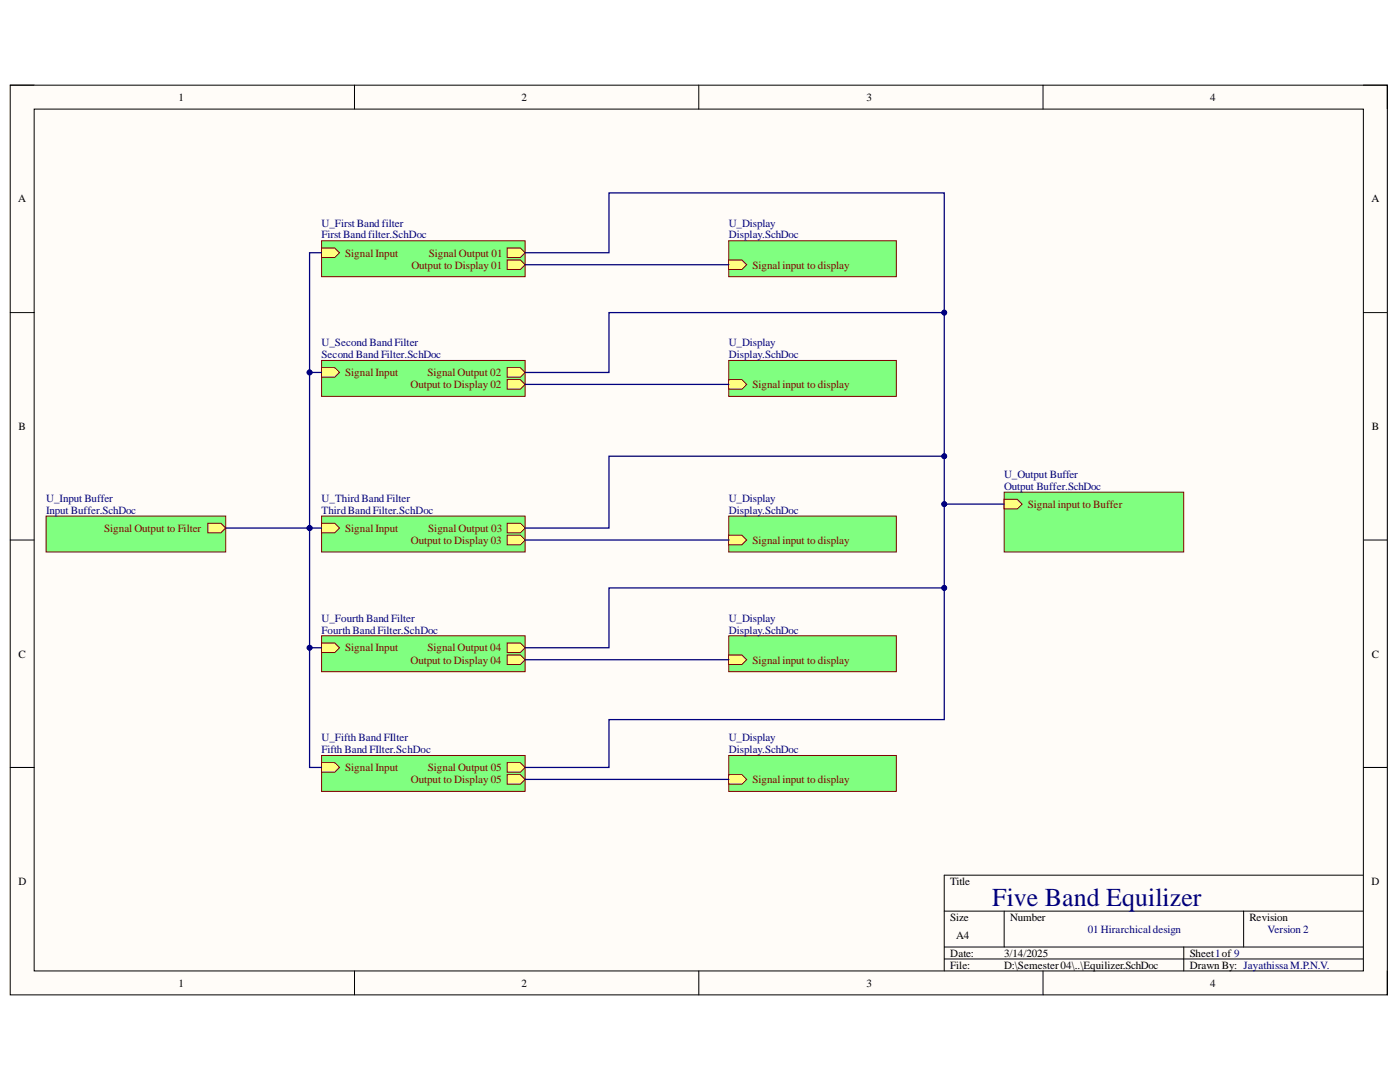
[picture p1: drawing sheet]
<svg xmlns="http://www.w3.org/2000/svg" width="279mm" height="216mm" viewBox="0 0 279 216" stroke-linecap="round" stroke-linejoin="round" font-family="sans-serif">
<path d="M2 17h274.9v181.5h-274.9z" fill-rule="evenodd" fill="#fffcf8"/>
<path d="M2 17h274.9v181.5h-274.9z" fill="none" stroke="#000" stroke-width=".2"/>
<path d="M6.8 21.8h265.3v171.9h-265.3z" fill-rule="evenodd" fill="#fffcf8"/>
<g fill="none" stroke="#000" stroke-width=".2">
<path d="M2 17h4.8M70.7 17v4.8M139.5 17v4.8M208.2 17v4.8M272.1 17h4.8v4.8M6.8 21.8h265.3v171.9h-265.3zM2 62.4h4.8M272.1 62.4h4.8M2 107.8h4.8M272.1 107.8h4.8M2 153.1h4.8M272.1 153.1h4.8"/>
<path d="M272.1 174.6h-83.7v19.1M70.7 193.7v4.8M139.5 193.7v4.8M188.4 181.8h83.7M188.4 189h83.7M188.4 191.4h83.7M200.4 181.8v7.2M208.2 193.7v4.8M236.2 189v4.7M248.2 181.8v7.2M276.9 193.7v4.8"/>
</g>
<path d="M64.2 48h40.6v7.2h-40.6z" fill-rule="evenodd" fill="#80ff80"/>
<path d="M64.2 48h40.6v7.2h-40.6z" fill="none" stroke="#800000" stroke-width=".2"/>
<path d="M101.2 49.5h2.6l1 .9-1 1h-2.6z" fill-rule="evenodd" fill="#ffff80"/>
<path d="M101.2 49.5h2.6l1 .9-1 1h-2.6z" fill="none" stroke="#800000" stroke-width=".2"/>
<path d="M101.2 51.9h2.6l1 .9-1 1h-2.6z" fill-rule="evenodd" fill="#ffff80"/>
<path d="M101.2 51.9h2.6l1 .9-1 1h-2.6z" fill="none" stroke="#800000" stroke-width=".2"/>
<path d="M64.2 49.5h2.6l1 .9-1 1h-2.6z" fill-rule="evenodd" fill="#ffff80"/>
<path d="M64.2 49.5h2.6l1 .9-1 1h-2.6z" fill="none" stroke="#800000" stroke-width=".2"/>
<path d="M64.2 71.9h40.6v7.2h-40.6z" fill-rule="evenodd" fill="#80ff80"/>
<path d="M64.2 71.9h40.6v7.2h-40.6z" fill="none" stroke="#800000" stroke-width=".2"/>
<path d="M101.2 73.4h2.6l1 .9-1 1h-2.6z" fill-rule="evenodd" fill="#ffff80"/>
<path d="M101.2 73.4h2.6l1 .9-1 1h-2.6z" fill="none" stroke="#800000" stroke-width=".2"/>
<path d="M101.2 75.7h2.6l1 1-1 1h-2.6z" fill-rule="evenodd" fill="#ffff80"/>
<path d="M101.2 75.7h2.6l1 1-1 1h-2.6z" fill="none" stroke="#800000" stroke-width=".2"/>
<path d="M64.2 73.4h2.6l1 .9-1 1h-2.6z" fill-rule="evenodd" fill="#ffff80"/>
<path d="M64.2 73.4h2.6l1 .9-1 1h-2.6z" fill="none" stroke="#800000" stroke-width=".2"/>
<path d="M64.2 103h40.6v7.1h-40.6z" fill-rule="evenodd" fill="#80ff80"/>
<path d="M64.2 103h40.6v7.1h-40.6z" fill="none" stroke="#800000" stroke-width=".2"/>
<path d="M101.2 104.4h2.6l1 1-1 .9h-2.6z" fill-rule="evenodd" fill="#ffff80"/>
<path d="M101.2 104.4h2.6l1 1-1 .9h-2.6z" fill="none" stroke="#800000" stroke-width=".2"/>
<path d="M101.2 106.8h2.6l1 1-1 .9h-2.6z" fill-rule="evenodd" fill="#ffff80"/>
<path d="M101.2 106.8h2.6l1 1-1 .9h-2.6z" fill="none" stroke="#800000" stroke-width=".2"/>
<path d="M64.2 104.4h2.6l1 1-1 .9h-2.6z" fill-rule="evenodd" fill="#ffff80"/>
<path d="M64.2 104.4h2.6l1 1-1 .9h-2.6z" fill="none" stroke="#800000" stroke-width=".2"/>
<path d="M64.2 126.9h40.6v7.1h-40.6z" fill-rule="evenodd" fill="#80ff80"/>
<path d="M64.2 126.9h40.6v7.1h-40.6z" fill="none" stroke="#800000" stroke-width=".2"/>
<path d="M101.2 128.3h2.6l1 1-1 .9h-2.6z" fill-rule="evenodd" fill="#ffff80"/>
<path d="M101.2 128.3h2.6l1 1-1 .9h-2.6z" fill="none" stroke="#800000" stroke-width=".2"/>
<path d="M101.2 130.7h2.6l1 .9-1 1h-2.6z" fill-rule="evenodd" fill="#ffff80"/>
<path d="M101.2 130.7h2.6l1 .9-1 1h-2.6z" fill="none" stroke="#800000" stroke-width=".2"/>
<path d="M64.2 128.3h2.6l1 1-1 .9h-2.6z" fill-rule="evenodd" fill="#ffff80"/>
<path d="M64.2 128.3h2.6l1 1-1 .9h-2.6z" fill="none" stroke="#800000" stroke-width=".2"/>
<path d="M64.2 150.7h40.6v7.2h-40.6z" fill-rule="evenodd" fill="#80ff80"/>
<path d="M64.2 150.7h40.6v7.2h-40.6z" fill="none" stroke="#800000" stroke-width=".2"/>
<path d="M101.2 152.2h2.6l1 .9-1 1h-2.6z" fill-rule="evenodd" fill="#ffff80"/>
<path d="M101.2 152.2h2.6l1 .9-1 1h-2.6z" fill="none" stroke="#800000" stroke-width=".2"/>
<path d="M101.2 154.6h2.6l1 .9-1 1h-2.6z" fill-rule="evenodd" fill="#ffff80"/>
<path d="M101.2 154.6h2.6l1 .9-1 1h-2.6z" fill="none" stroke="#800000" stroke-width=".2"/>
<path d="M64.2 152.2h2.6l1 .9-1 1h-2.6z" fill-rule="evenodd" fill="#ffff80"/>
<path d="M64.2 152.2h2.6l1 .9-1 1h-2.6z" fill="none" stroke="#800000" stroke-width=".2"/>
<path d="M9.2 103h35.9v7.1h-35.9z" fill-rule="evenodd" fill="#80ff80"/>
<path d="M9.2 103h35.9v7.1h-35.9z" fill="none" stroke="#800000" stroke-width=".2"/>
<path d="M41.5 104.4h2.6l1 1-1 .9h-2.6z" fill-rule="evenodd" fill="#ffff80"/>
<path d="M41.5 104.4h2.6l1 1-1 .9h-2.6z" fill="none" stroke="#800000" stroke-width=".2"/>
<path d="M145.4 48h33.5v7.2h-33.5z" fill-rule="evenodd" fill="#80ff80"/>
<path d="M145.4 48h33.5v7.2h-33.5z" fill="none" stroke="#800000" stroke-width=".2"/>
<path d="M145.4 51.9h2.7l.9 .9-.9 1h-2.7z" fill-rule="evenodd" fill="#ffff80"/>
<path d="M145.4 51.9h2.7l.9 .9-.9 1h-2.7z" fill="none" stroke="#800000" stroke-width=".2"/>
<path d="M145.4 71.9h33.5v7.2h-33.5z" fill-rule="evenodd" fill="#80ff80"/>
<path d="M145.4 71.9h33.5v7.2h-33.5z" fill="none" stroke="#800000" stroke-width=".2"/>
<path d="M145.4 75.7h2.7l.9 1-.9 1h-2.7z" fill-rule="evenodd" fill="#ffff80"/>
<path d="M145.4 75.7h2.7l.9 1-.9 1h-2.7z" fill="none" stroke="#800000" stroke-width=".2"/>
<path d="M145.4 103h33.5v7.1h-33.5z" fill-rule="evenodd" fill="#80ff80"/>
<path d="M145.4 103h33.5v7.1h-33.5z" fill="none" stroke="#800000" stroke-width=".2"/>
<path d="M145.4 106.8h2.7l.9 1-.9 .9h-2.7z" fill-rule="evenodd" fill="#ffff80"/>
<path d="M145.4 106.8h2.7l.9 1-.9 .9h-2.7z" fill="none" stroke="#800000" stroke-width=".2"/>
<path d="M145.4 126.9h33.5v7.1h-33.5z" fill-rule="evenodd" fill="#80ff80"/>
<path d="M145.4 126.9h33.5v7.1h-33.5z" fill="none" stroke="#800000" stroke-width=".2"/>
<path d="M145.4 130.7h2.7l.9 .9-.9 1h-2.7z" fill-rule="evenodd" fill="#ffff80"/>
<path d="M145.4 130.7h2.7l.9 .9-.9 1h-2.7z" fill="none" stroke="#800000" stroke-width=".2"/>
<path d="M145.4 150.7h33.5v7.2h-33.5z" fill-rule="evenodd" fill="#80ff80"/>
<path d="M145.4 150.7h33.5v7.2h-33.5z" fill="none" stroke="#800000" stroke-width=".2"/>
<path d="M145.4 154.6h2.7l.9 .9-.9 1h-2.7z" fill-rule="evenodd" fill="#ffff80"/>
<path d="M145.4 154.6h2.7l.9 .9-.9 1h-2.7z" fill="none" stroke="#800000" stroke-width=".2"/>
<path d="M200.4 98.2h35.8v11.9h-35.8z" fill-rule="evenodd" fill="#80ff80"/>
<path d="M200.4 98.2h35.8v11.9h-35.8z" fill="none" stroke="#800000" stroke-width=".2"/>
<path d="M200.4 99.6h2.6l1 1-1 .9h-2.6z" fill-rule="evenodd" fill="#ffff80"/>
<path d="M200.4 99.6h2.6l1 1-1 .9h-2.6z" fill="none" stroke="#800000" stroke-width=".2"/>
<path d="M45.1 105.4h19.1" fill="none" stroke="#000080" stroke-width=".25"/>
<circle cx="61.8" cy="105.4" r=".48" fill="#000080"/>
<circle cx="61.8" cy="105.4" r=".48" fill="none" stroke="#000080" stroke-width=".2"/>
<path d="M64.2 74.3h-2.4v31.1" fill="none" stroke="#000080" stroke-width=".25"/>
<circle cx="61.8" cy="105.4" r=".48" fill="#000080"/>
<circle cx="61.8" cy="105.4" r=".48" fill="none" stroke="#000080" stroke-width=".2"/>
<circle cx="61.8" cy="74.3" r=".48" fill="#000080"/>
<circle cx="61.8" cy="74.3" r=".48" fill="none" stroke="#000080" stroke-width=".2"/>
<path d="M64.2 50.4h-2.4v23.9" fill="none" stroke="#000080" stroke-width=".25"/>
<circle cx="61.8" cy="74.3" r=".48" fill="#000080"/>
<circle cx="61.8" cy="74.3" r=".48" fill="none" stroke="#000080" stroke-width=".2"/>
<path d="M61.8 105.4v23.9h2.4" fill="none" stroke="#000080" stroke-width=".25"/>
<circle cx="61.8" cy="105.4" r=".48" fill="#000080"/>
<circle cx="61.8" cy="105.4" r=".48" fill="none" stroke="#000080" stroke-width=".2"/>
<circle cx="61.8" cy="129.2" r=".48" fill="#000080"/>
<circle cx="61.8" cy="129.2" r=".48" fill="none" stroke="#000080" stroke-width=".2"/>
<path d="M61.8 129.3v23.8h2.4" fill="none" stroke="#000080" stroke-width=".25"/>
<circle cx="61.8" cy="129.2" r=".48" fill="#000080"/>
<circle cx="61.8" cy="129.2" r=".48" fill="none" stroke="#000080" stroke-width=".2"/>
<path d="M104.8 52.8h40.6M104.8 50.4h16.7v-11.9h66.9v62.1h12M104.8 76.7h40.6M104.8 107.8h40.6M104.8 131.6h40.6M104.8 155.5h40.6" fill="none" stroke="#000080" stroke-width=".25"/>
<circle cx="188.4" cy="62.4" r=".48" fill="#000080"/>
<circle cx="188.4" cy="62.4" r=".48" fill="none" stroke="#000080" stroke-width=".2"/>
<circle cx="188.4" cy="91" r=".48" fill="#000080"/>
<circle cx="188.4" cy="91" r=".48" fill="none" stroke="#000080" stroke-width=".2"/>
<circle cx="188.4" cy="100.6" r=".48" fill="#000080"/>
<circle cx="188.4" cy="100.6" r=".48" fill="none" stroke="#000080" stroke-width=".2"/>
<path d="M188.4 62.4h-66.9v11.9h-16.7" fill="none" stroke="#000080" stroke-width=".25"/>
<circle cx="188.4" cy="62.4" r=".48" fill="#000080"/>
<circle cx="188.4" cy="62.4" r=".48" fill="none" stroke="#000080" stroke-width=".2"/>
<path d="M188.4 91h-66.9v14.4h-16.7" fill="none" stroke="#000080" stroke-width=".25"/>
<circle cx="188.4" cy="91" r=".48" fill="#000080"/>
<circle cx="188.4" cy="91" r=".48" fill="none" stroke="#000080" stroke-width=".2"/>
<path d="M188.4 100.6v16.7h-66.9v12h-16.7" fill="none" stroke="#000080" stroke-width=".25"/>
<circle cx="188.4" cy="100.6" r=".48" fill="#000080"/>
<circle cx="188.4" cy="100.6" r=".48" fill="none" stroke="#000080" stroke-width=".2"/>
<circle cx="188.4" cy="117.3" r=".48" fill="#000080"/>
<circle cx="188.4" cy="117.3" r=".48" fill="none" stroke="#000080" stroke-width=".2"/>
<path d="M188.4 117.3v26.3h-66.9v9.5h-16.7" fill="none" stroke="#000080" stroke-width=".25"/>
<circle cx="188.4" cy="117.3" r=".48" fill="#000080"/>
<circle cx="188.4" cy="117.3" r=".48" fill="none" stroke="#000080" stroke-width=".2"/>
<text font-size="5.2" fill="#000080" x="198" y="180.7">Five Band Equilizer</text>
<g font-size="2.2">
<text x="35.6" y="20.1">1</text>
<text x="104.1" y="20.1">2</text>
<text x="172.9" y="20.1">3</text>
<text x="241.5" y="20.1">4</text>
<text x="3.6" y="40.4">A</text>
<text x="273.7" y="40.4">A</text>
<text x="3.7" y="85.8">B</text>
<text x="273.8" y="85.8">B</text>
<text x="3.7" y="131.2">C</text>
<text x="273.8" y="131.2">C</text>
<text x="3.7" y="176.6">D</text>
<text x="189.7" y="176.6">Title</text>
<text x="273.7" y="176.6">D</text>
<text x="189.7" y="183.7">Size</text>
<text x="201.6" y="183.7">Number</text>
<text x="249.3" y="183.7">Revision</text>
<text x="189.7" y="190.9">Date:</text>
<text x="190.8" y="187.4">A4</text>
<text x="200.4" y="190.9">3/14/2025</text>
<text x="237.4" y="190.9">Sheet1of 9</text>
<text x="35.6" y="196.9">1</text>
<text x="104.1" y="196.9">2</text>
<text x="172.9" y="196.9">3</text>
<text x="189.7" y="193.3">File:</text>
<text x="200.4" y="193.3">D:\Semester04\..\Equilizer.SchDoc</text>
<text x="237.4" y="193.3">Drawn By: JayathissaM.P.N.V.</text>
<text x="241.5" y="196.9">4</text>
</g>
<g font-size="2.2" fill="#000080">
<text x="64.2" y="45.2">U_First Band filter</text>
<text x="64.2" y="47.6">First Band filter.SchDoc</text>
<text x="145.4" y="45.2">U_Display</text>
<text x="145.4" y="47.6">Display.SchDoc</text>
<text x="64.2" y="69.1">U_Second Band Filter</text>
<text x="64.2" y="71.5">Second Band Filter.SchDoc</text>
<text x="145.4" y="69.1">U_Display</text>
<text x="145.4" y="71.5">Display.SchDoc</text>
<text x="200.4" y="95.4">U_Output Buffer</text>
<text x="9.2" y="100.1">U_Input Buffer</text>
<text x="64.2" y="100.1">U_ThirdBand Filter</text>
<text x="145.4" y="100.1">U_Display</text>
<text x="200.4" y="97.8">Output Buffer.SchDoc</text>
<text x="9.2" y="102.5">Input Buffer.SchDoc</text>
<text x="64.2" y="102.5">ThirdBand Filter.SchDoc</text>
<text x="145.4" y="102.5">Display.SchDoc</text>
<text x="64.2" y="124.1">U_Fourth Band Filter</text>
<text x="145.4" y="124.1">U_Display</text>
<text x="64.2" y="126.4">Fourth Band Filter.SchDoc</text>
<text x="145.4" y="126.4">Display.SchDoc</text>
<text x="64.2" y="147.9">U_Fifth Band FIlter</text>
<text x="145.4" y="147.9">U_Display</text>
<text x="64.2" y="150.3">Fifth Band FIlter.SchDoc</text>
<text x="145.4" y="150.3">Display.SchDoc</text>
<text x="217.1" y="186.2">01 Hirarchicaldesign</text>
<text x="253" y="186.2">Version 2</text>
</g>
<g font-size="2.2" fill="#800000">
<text x="68.9" y="51.2">Signal Input</text>
<text x="82.1" y="53.6">Output to Display 01</text>
<text x="85.6" y="51.2">Signal Output 01</text>
<text x="150.2" y="53.6">Signal input to display</text>
<text x="68.9" y="75.1">Signal Input</text>
<text x="81.9" y="77.5">Output to Display 02</text>
<text x="85.3" y="75.1">Signal Output 02</text>
<text x="150.2" y="77.5">Signal input to display</text>
<text x="205.1" y="101.3">Signal input to Buffer</text>
<text x="20.8" y="106.1">Signal Output to Filter</text>
<text x="68.9" y="106.1">Signal Input</text>
<text x="85.5" y="106.1">Signal Output 03</text>
<text x="82" y="108.5">Output to Display 03</text>
<text x="150.2" y="108.5">Signal input to display</text>
<text x="68.9" y="130">Signal Input</text>
<text x="85.3" y="130">Signal Output 04</text>
<text x="81.9" y="132.4">Output to Display 04</text>
<text x="150.2" y="132.4">Signal input to display</text>
<text x="68.9" y="153.9">Signal Input</text>
<text x="85.4" y="153.9">Signal Output 05</text>
<text x="82" y="156.3">Output to Display 05</text>
<text x="150.2" y="156.3">Signal input to display</text>
</g>
</svg>
